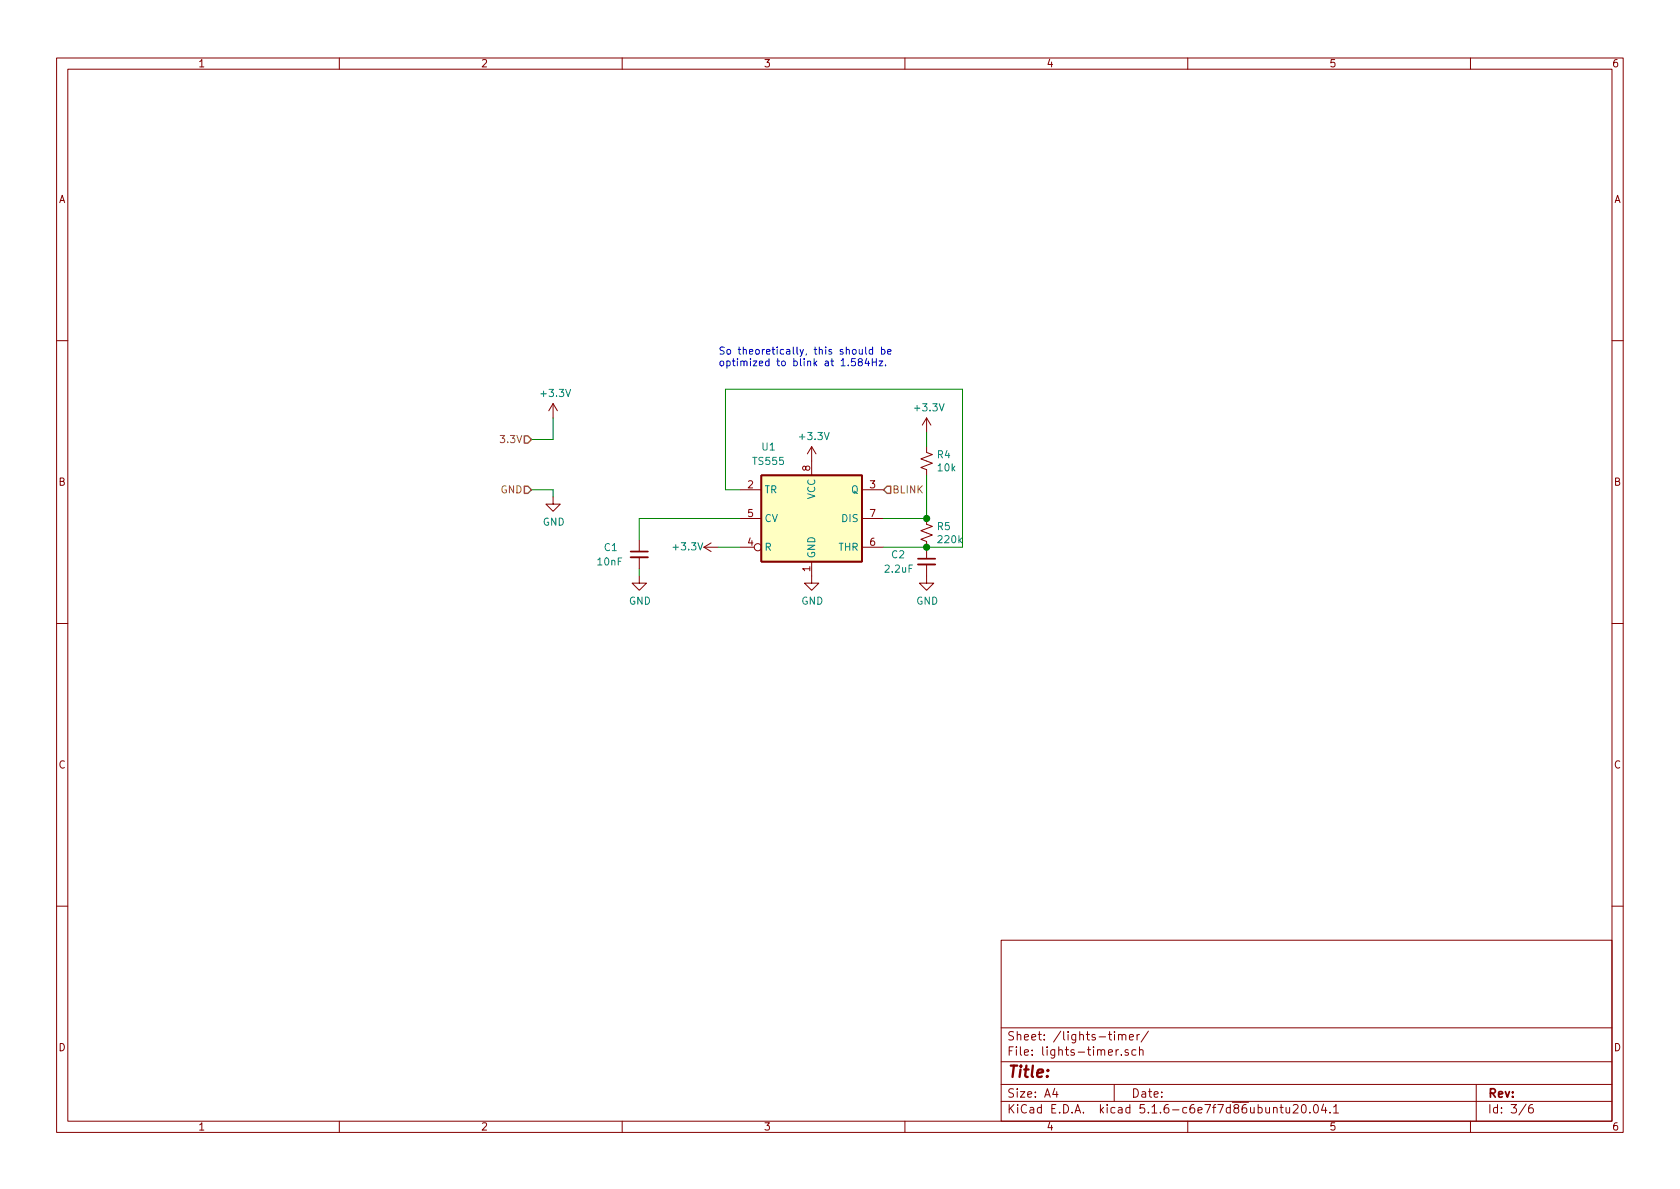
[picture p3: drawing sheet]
EESchema Schematic File Version 4
EELAYER 30 0
EELAYER END
$Descr A4 11693 8268
encoding utf-8
Sheet 6 6
Title ""
Date ""
Rev ""
Comp ""
Comment1 ""
Comment2 ""
Comment3 ""
Comment4 ""
$EndDescr
$Comp
L Dash2-rescue:NE555-Timer U1
U 1 1
P 5650 3600
F 0 "U1" H 5350 4100 50  0000 C CNN
F 1 "TS555" H 5350 4000 50  0000 C CNN
F 2 "" H 5650 3600 50  0001 C CNN
F 3 "http://www.ti.com/lit/ds/symlink/ne555.pdf" H 5650 3600 50  0001 C CNN
	1    5650 3600
	1    0    0    -1  
$EndComp
$Comp
L power:+3.3V #PWR0178
U 1 1
P 5650 3200
F 0 "#PWR0178" H 5650 3050 50  0001 C CNN
F 1 "+3.3V" H 5665 3373 50  0000 C CNN
F 2 "" H 5650 3200 50  0001 C CNN
F 3 "" H 5650 3200 50  0001 C CNN
	1    5650 3200
	1    0    0    -1  
$EndComp
$Comp
L power:GND #PWR0179
U 1 1
P 5650 4000
F 0 "#PWR0179" H 5650 3750 50  0001 C CNN
F 1 "GND" H 5655 3827 50  0000 C CNN
F 2 "" H 5650 4000 50  0001 C CNN
F 3 "" H 5650 4000 50  0001 C CNN
	1    5650 4000
	1    0    0    -1  
$EndComp
$Comp
L power:+3.3V #PWR0180
U 1 1
P 5000 3800
F 0 "#PWR0180" H 5000 3650 50  0001 C CNN
F 1 "+3.3V" V 5000 3900 50  0000 L CNN
F 2 "" H 5000 3800 50  0001 C CNN
F 3 "" H 5000 3800 50  0001 C CNN
	1    5000 3800
	0    -1   -1   0   
$EndComp
Wire Wire Line
	5000 3800 5150 3800
Wire Wire Line
	5150 3600 4450 3600
Wire Wire Line
	4450 3600 4450 3750
$Comp
L Device:C_Small C1
U 1 1
P 4450 3850
F 0 "C1" H 4200 3900 50  0000 L CNN
F 1 "10nF" H 4150 3800 50  0000 L CNN
F 2 "" H 4450 3850 50  0001 C CNN
F 3 "~" H 4450 3850 50  0001 C CNN
	1    4450 3850
	1    0    0    -1  
$EndComp
$Comp
L power:GND #PWR0181
U 1 1
P 4450 4000
F 0 "#PWR0181" H 4450 3750 50  0001 C CNN
F 1 "GND" H 4455 3827 50  0000 C CNN
F 2 "" H 4450 4000 50  0001 C CNN
F 3 "" H 4450 4000 50  0001 C CNN
	1    4450 4000
	1    0    0    -1  
$EndComp
Wire Wire Line
	4450 4000 4450 3950
Wire Wire Line
	6150 3800 6450 3800
$Comp
L power:GND #PWR0182
U 1 1
P 6450 4000
F 0 "#PWR0182" H 6450 3750 50  0001 C CNN
F 1 "GND" H 6455 3827 50  0000 C CNN
F 2 "" H 6450 4000 50  0001 C CNN
F 3 "" H 6450 4000 50  0001 C CNN
	1    6450 4000
	1    0    0    -1  
$EndComp
Connection ~ 6450 3800
Wire Wire Line
	6450 3600 6150 3600
$Comp
L power:+3.3V #PWR0183
U 1 1
P 6450 3000
F 0 "#PWR0183" H 6450 2850 50  0001 C CNN
F 1 "+3.3V" H 6465 3173 50  0000 C CNN
F 2 "" H 6450 3000 50  0001 C CNN
F 3 "" H 6450 3000 50  0001 C CNN
	1    6450 3000
	1    0    0    -1  
$EndComp
Text HLabel 6150 3400 2    50   Input ~ 0
BLINK
Connection ~ 6450 3600
Wire Wire Line
	5150 3400 5050 3400
Wire Wire Line
	5050 3400 5050 2700
Wire Wire Line
	5050 2700 6700 2700
Wire Wire Line
	6700 2700 6700 3800
Wire Wire Line
	6700 3800 6450 3800
Text Notes 5000 2550 0    50   ~ 0
So theoretically, this should be\noptimized to blink at 1.584Hz.
Text HLabel 3700 3050 0    50   Input ~ 0
3.3V
Text HLabel 3700 3400 0    50   Input ~ 0
GND
$Comp
L power:+3.3V #PWR0184
U 1 1
P 3850 2900
F 0 "#PWR0184" H 3850 2750 50  0001 C CNN
F 1 "+3.3V" H 3865 3073 50  0000 C CNN
F 2 "" H 3850 2900 50  0001 C CNN
F 3 "" H 3850 2900 50  0001 C CNN
	1    3850 2900
	1    0    0    -1  
$EndComp
Wire Wire Line
	3850 2900 3850 3050
Wire Wire Line
	3850 3050 3700 3050
$Comp
L power:GND #PWR0185
U 1 1
P 3850 3450
F 0 "#PWR0185" H 3850 3200 50  0001 C CNN
F 1 "GND" H 3855 3277 50  0000 C CNN
F 2 "" H 3850 3450 50  0001 C CNN
F 3 "" H 3850 3450 50  0001 C CNN
	1    3850 3450
	1    0    0    -1  
$EndComp
Wire Wire Line
	3850 3450 3850 3400
Wire Wire Line
	3850 3400 3700 3400
$Comp
L Device:C_Small C2
U 1 1
P 6450 3900
F 0 "C2" H 6200 3950 50  0000 L CNN
F 1 "2.2uF" H 6150 3850 50  0000 L CNN
F 2 "" H 6450 3900 50  0001 C CNN
F 3 "~" H 6450 3900 50  0001 C CNN
	1    6450 3900
	1    0    0    -1  
$EndComp
$Comp
L Device:R_Small_US R5
U 1 1
P 6450 3700
F 0 "R5" H 6518 3746 50  0000 L CNN
F 1 "220k" H 6518 3655 50  0000 L CNN
F 2 "" H 6450 3700 50  0001 C CNN
F 3 "~" H 6450 3700 50  0001 C CNN
	1    6450 3700
	1    0    0    -1  
$EndComp
Wire Wire Line
	6450 3300 6450 3600
Wire Wire Line
	6450 3100 6450 3000
$Comp
L Device:R_Small_US R4
U 1 1
P 6450 3200
F 0 "R4" H 6518 3246 50  0000 L CNN
F 1 "10k" H 6518 3155 50  0000 L CNN
F 2 "" H 6450 3200 50  0001 C CNN
F 3 "~" H 6450 3200 50  0001 C CNN
	1    6450 3200
	1    0    0    -1  
$EndComp
$EndSCHEMATC
